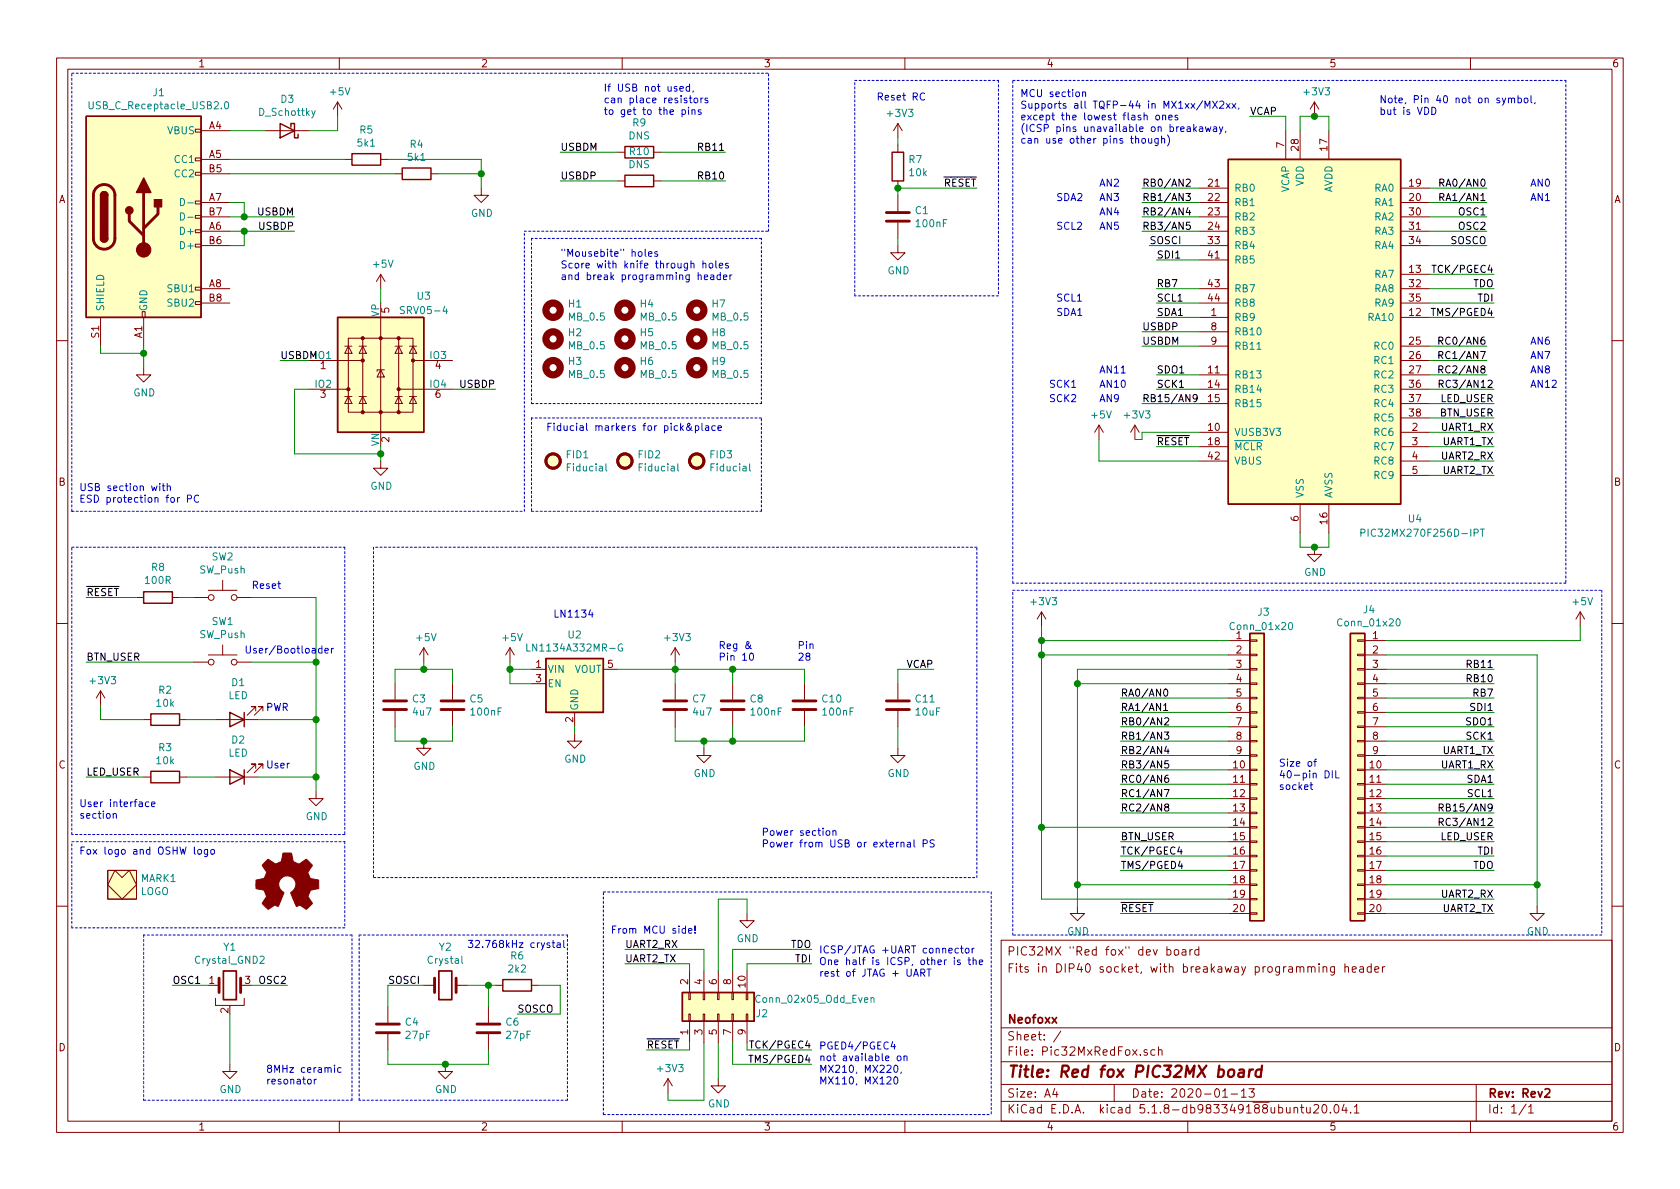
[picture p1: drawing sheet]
EESchema Schematic File Version 4
EELAYER 30 0
EELAYER END
$Descr A4 11693 8268
encoding utf-8
Sheet 1 1
Title "Red fox PIC32MX board"
Date "2020-01-13"
Rev "Rev2"
Comp "Neofoxx"
Comment1 ""
Comment2 ""
Comment3 "Fits in DIP40 socket, with breakaway programming header"
Comment4 "PIC32MX \"Red fox\" dev board"
$EndDescr
$Comp
L Connector:USB_C_Receptacle_USB2.0 J1
U 1 1
P 1000 1500
F 0 "J1" H 1105 2367 50  0000 C CNN
F 1 "USB_C_Receptacle_USB2.0" H 1105 2276 50  0000 C CNN
F 2 "KiCAD library:Jing USB C 2.0 16pin receptable" H 1150 1500 50  0001 C CNN
F 3 "https://www.usb.org/sites/default/files/documents/usb_type-c.zip" H 1150 1500 50  0001 C CNN
	1    1000 1500
	1    0    0    -1  
$EndComp
$Comp
L MCU_Microchip_PIC32:PIC32MX270F256D-IPT U4
U 1 1
P 9150 2300
F 0 "U4" H 9850 1000 50  0000 C CNN
F 1 "PIC32MX270F256D-IPT" H 9900 900 50  0000 C CNN
F 2 "Package_QFP:TQFP-44_10x10mm_P0.8mm" H 9300 3750 50  0001 L CNN
F 3 "http://ww1.microchip.com/downloads/en/DeviceDoc/60001168F.pdf" H 9150 2100 50  0001 C CNN
	1    9150 2300
	1    0    0    -1  
$EndComp
$Comp
L Switch:SW_Push SW1
U 1 1
P 1550 4600
F 0 "SW1" H 1550 4885 50  0000 C CNN
F 1 "SW_Push" H 1550 4794 50  0000 C CNN
F 2 "Button_Switch_SMD:SW_SPST_B3S-1000" H 1550 4800 50  0001 C CNN
F 3 "" H 1550 4800 50  0001 C CNN
	1    1550 4600
	1    0    0    -1  
$EndComp
$Comp
L Switch:SW_Push SW2
U 1 1
P 1550 4150
F 0 "SW2" H 1550 4435 50  0000 C CNN
F 1 "SW_Push" H 1550 4344 50  0000 C CNN
F 2 "Button_Switch_SMD:SW_SPST_B3S-1000" H 1550 4350 50  0001 C CNN
F 3 "" H 1550 4350 50  0001 C CNN
	1    1550 4150
	1    0    0    -1  
$EndComp
$Comp
L Device:LED D1
U 1 1
P 1650 5000
F 0 "D1" H 1642 4745 50  0000 C CNN
F 1 "LED" H 1642 4836 50  0000 C CNN
F 2 "LED_SMD:LED_0603_1608Metric_Pad1.05x0.95mm_HandSolder" H 1650 5000 50  0001 C CNN
F 3 "~" H 1650 5000 50  0001 C CNN
	1    1650 5000
	-1   0    0    1   
$EndComp
$Comp
L Device:LED D2
U 1 1
P 1650 5400
F 0 "D2" H 1642 5145 50  0000 C CNN
F 1 "LED" H 1642 5236 50  0000 C CNN
F 2 "LED_SMD:LED_0603_1608Metric_Pad1.05x0.95mm_HandSolder" H 1650 5400 50  0001 C CNN
F 3 "~" H 1650 5400 50  0001 C CNN
	1    1650 5400
	-1   0    0    1   
$EndComp
Text Notes 1750 4100 0    50   ~ 0
Reset
Text Notes 1700 4550 0    50   ~ 0
User/Bootloader
Text Notes 1850 4950 0    50   ~ 0
PWR
Text Notes 1850 5350 0    50   ~ 0
User
Wire Wire Line
	9950 2000 10400 2000
Text Label 10400 2000 2    50   ~ 0
TDO
Wire Wire Line
	9950 2100 10400 2100
Text Label 10400 2100 2    50   ~ 0
TDI
Wire Wire Line
	9950 2200 10400 2200
Text Label 10400 2200 2    50   ~ 0
TMS/PGED4
Wire Wire Line
	9950 1900 10400 1900
Text Label 10400 1900 2    50   ~ 0
TCK/PGEC4
Wire Wire Line
	8350 3100 8050 3100
Text Label 8050 3100 0    50   ~ 0
~RESET~
$Comp
L power:GND #PWR0101
U 1 1
P 9150 3800
F 0 "#PWR0101" H 9150 3550 50  0001 C CNN
F 1 "GND" H 9155 3627 50  0000 C CNN
F 2 "" H 9150 3800 50  0001 C CNN
F 3 "" H 9150 3800 50  0001 C CNN
	1    9150 3800
	1    0    0    -1  
$EndComp
Wire Wire Line
	9050 3700 9050 3800
Wire Wire Line
	9050 3800 9150 3800
Wire Wire Line
	9250 3700 9250 3800
Wire Wire Line
	9150 3800 9250 3800
Connection ~ 9150 3800
Wire Wire Line
	8350 1700 8000 1700
Wire Wire Line
	9950 1700 10350 1700
Text Label 8000 1700 0    50   ~ 0
SOSCI
Text Label 10350 1700 2    50   ~ 0
SOSCO
Wire Wire Line
	9950 1500 10350 1500
Wire Wire Line
	9950 1600 10350 1600
Text Label 10350 1500 2    50   ~ 0
OSC1
Text Label 10350 1600 2    50   ~ 0
OSC2
Wire Wire Line
	1450 6850 1200 6850
Wire Wire Line
	1750 6850 2000 6850
Wire Wire Line
	1600 7050 1600 7400
$Comp
L power:GND #PWR0102
U 1 1
P 1600 7400
F 0 "#PWR0102" H 1600 7150 50  0001 C CNN
F 1 "GND" H 1605 7227 50  0000 C CNN
F 2 "" H 1600 7400 50  0001 C CNN
F 3 "" H 1600 7400 50  0001 C CNN
	1    1600 7400
	1    0    0    -1  
$EndComp
Text Label 1200 6850 0    50   ~ 0
OSC1
Text Label 2000 6850 2    50   ~ 0
OSC2
$Comp
L Device:C C4
U 1 1
P 2700 7150
F 0 "C4" H 2815 7196 50  0000 L CNN
F 1 "27pF" H 2815 7105 50  0000 L CNN
F 2 "Capacitor_SMD:C_0603_1608Metric_Pad1.05x0.95mm_HandSolder" H 2738 7000 50  0001 C CNN
F 3 "~" H 2700 7150 50  0001 C CNN
	1    2700 7150
	1    0    0    -1  
$EndComp
$Comp
L Device:C C6
U 1 1
P 3400 7150
F 0 "C6" H 3515 7196 50  0000 L CNN
F 1 "27pF" H 3515 7105 50  0000 L CNN
F 2 "Capacitor_SMD:C_0603_1608Metric_Pad1.05x0.95mm_HandSolder" H 3438 7000 50  0001 C CNN
F 3 "~" H 3400 7150 50  0001 C CNN
	1    3400 7150
	1    0    0    -1  
$EndComp
Wire Wire Line
	2950 6850 2700 6850
Wire Wire Line
	2700 6850 2700 7000
Wire Wire Line
	3250 6850 3400 6850
Wire Wire Line
	3400 6850 3400 7000
Wire Wire Line
	2700 7300 2700 7400
Wire Wire Line
	2700 7400 3100 7400
Wire Wire Line
	3400 7400 3400 7300
Connection ~ 3100 7400
Wire Wire Line
	3100 7400 3400 7400
$Comp
L power:GND #PWR0103
U 1 1
P 3100 7400
F 0 "#PWR0103" H 3100 7150 50  0001 C CNN
F 1 "GND" H 3105 7227 50  0000 C CNN
F 2 "" H 3100 7400 50  0001 C CNN
F 3 "" H 3100 7400 50  0001 C CNN
	1    3100 7400
	1    0    0    -1  
$EndComp
Text Label 2700 6850 0    50   ~ 0
SOSCI
Text Label 3600 7050 0    50   ~ 0
SOSCO
$Comp
L power:+3V3 #PWR0104
U 1 1
P 9150 800
F 0 "#PWR0104" H 9150 650 50  0001 C CNN
F 1 "+3V3" H 9165 973 50  0000 C CNN
F 2 "" H 9150 800 50  0001 C CNN
F 3 "" H 9150 800 50  0001 C CNN
	1    9150 800 
	1    0    0    -1  
$EndComp
Wire Wire Line
	9050 900  9050 800 
Wire Wire Line
	9050 800  9150 800 
Wire Wire Line
	9150 800  9250 800 
Wire Wire Line
	9250 800  9250 900 
Connection ~ 9150 800 
Wire Wire Line
	8950 900  8950 800 
Wire Wire Line
	8950 800  8700 800 
Text Label 8700 800  0    50   ~ 0
VCAP
$Comp
L power:+3V3 #PWR0105
U 1 1
P 7900 3050
F 0 "#PWR0105" H 7900 2900 50  0001 C CNN
F 1 "+3V3" H 7915 3223 50  0000 C CNN
F 2 "" H 7900 3050 50  0001 C CNN
F 3 "" H 7900 3050 50  0001 C CNN
	1    7900 3050
	1    0    0    -1  
$EndComp
Wire Wire Line
	8350 3000 7950 3000
$Comp
L power:+5V #PWR0106
U 1 1
P 7650 3050
F 0 "#PWR0106" H 7650 2900 50  0001 C CNN
F 1 "+5V" H 7665 3223 50  0000 C CNN
F 2 "" H 7650 3050 50  0001 C CNN
F 3 "" H 7650 3050 50  0001 C CNN
	1    7650 3050
	1    0    0    -1  
$EndComp
Wire Wire Line
	8350 3200 7650 3200
Wire Wire Line
	7650 3200 7650 3050
Text Notes 8900 5500 0    50   ~ 0
Size of\n40-pin DIL\nsocket
Wire Wire Line
	8350 2300 7950 2300
Wire Wire Line
	8350 2400 7950 2400
Text Label 7950 2300 0    50   ~ 0
USBDP
Text Label 7950 2400 0    50   ~ 0
USBDM
$Comp
L Connector_Generic:Conn_02x05_Odd_Even J2
U 1 1
P 5000 7050
F 0 "J2" V 5000 6700 50  0000 L CNN
F 1 "Conn_02x05_Odd_Even" V 5100 5950 50  0000 L CNN
F 2 "Connector_IDC:IDC-Header_2x05_P2.54mm_Vertical" H 5000 7050 50  0001 C CNN
F 3 "~" H 5000 7050 50  0001 C CNN
	1    5000 7050
	0    -1   -1   0   
$EndComp
Text Notes 5700 6800 0    50   ~ 0
ICSP/JTAG +UART connector\nOne half is ICSP, other is the\nrest of JTAG + UART
Wire Wire Line
	4800 7250 4800 7300
Wire Wire Line
	4800 7300 4500 7300
Text Label 4500 7300 0    50   ~ 0
~RESET~
$Comp
L power:+3V3 #PWR0107
U 1 1
P 4650 7600
F 0 "#PWR0107" H 4650 7450 50  0001 C CNN
F 1 "+3V3" H 4665 7773 50  0000 C CNN
F 2 "" H 4650 7600 50  0001 C CNN
F 3 "" H 4650 7600 50  0001 C CNN
	1    4650 7600
	1    0    0    -1  
$EndComp
$Comp
L power:GND #PWR0108
U 1 1
P 5000 7500
F 0 "#PWR0108" H 5000 7250 50  0001 C CNN
F 1 "GND" H 5005 7327 50  0000 C CNN
F 2 "" H 5000 7500 50  0001 C CNN
F 3 "" H 5000 7500 50  0001 C CNN
	1    5000 7500
	1    0    0    -1  
$EndComp
Wire Wire Line
	5100 7250 5100 7400
Wire Wire Line
	5100 7400 5650 7400
Wire Wire Line
	5200 7250 5200 7300
Wire Wire Line
	5200 7300 5650 7300
Text Label 5650 7400 2    50   ~ 0
TMS/PGED4
Text Label 5650 7300 2    50   ~ 0
TCK/PGEC4
Wire Wire Line
	5200 6750 5200 6700
Wire Wire Line
	5200 6700 5650 6700
Wire Wire Line
	5100 6750 5100 6600
Wire Wire Line
	5100 6600 5650 6600
Text Label 5650 6700 2    50   ~ 0
TDI
Text Label 5650 6600 2    50   ~ 0
TDO
$Comp
L power:GND #PWR0109
U 1 1
P 5200 6350
F 0 "#PWR0109" H 5200 6100 50  0001 C CNN
F 1 "GND" H 5205 6177 50  0000 C CNN
F 2 "" H 5200 6350 50  0001 C CNN
F 3 "" H 5200 6350 50  0001 C CNN
	1    5200 6350
	1    0    0    -1  
$EndComp
Wire Wire Line
	4800 6750 4800 6700
Wire Wire Line
	4800 6700 4350 6700
Wire Wire Line
	4900 6750 4900 6600
Wire Wire Line
	4900 6600 4350 6600
Text Label 4350 6600 0    50   ~ 0
UART2_RX
Text Label 4350 6700 0    50   ~ 0
UART2_TX
Text Notes 4250 6500 0    50   ~ 0
From MCU side!
Wire Notes Line
	4200 7750 4200 6200
Wire Notes Line
	4200 6200 6900 6200
Wire Notes Line
	6900 6200 6900 7750
Wire Notes Line
	4200 7750 6900 7750
Wire Notes Line
	2500 7650 2500 6500
Wire Notes Line
	2500 6500 3950 6500
Wire Notes Line
	3950 6500 3950 7650
Wire Notes Line
	3950 7650 2500 7650
Wire Notes Line
	2450 7650 2450 6500
Wire Notes Line
	2450 6500 1000 6500
Wire Notes Line
	1000 6500 1000 7650
Wire Notes Line
	1000 7650 2450 7650
Text Notes 3250 6600 0    50   ~ 0
32.768kHz crystal
Text Notes 1850 7550 0    50   ~ 0
8MHz ceramic\nresonator
$Comp
L Device:D_Schottky D3
U 1 1
P 2000 900
F 0 "D3" H 2000 684 50  0000 C CNN
F 1 "D_Schottky" H 2000 775 50  0000 C CNN
F 2 "Diode_SMD:D_SOD-323_HandSoldering" H 2000 900 50  0001 C CNN
F 3 "~" H 2000 900 50  0001 C CNN
	1    2000 900 
	-1   0    0    1   
$EndComp
Wire Wire Line
	1600 900  1850 900 
$Comp
L power:+5V #PWR0110
U 1 1
P 2350 800
F 0 "#PWR0110" H 2350 650 50  0001 C CNN
F 1 "+5V" H 2365 973 50  0000 C CNN
F 2 "" H 2350 800 50  0001 C CNN
F 3 "" H 2350 800 50  0001 C CNN
	1    2350 800 
	1    0    0    -1  
$EndComp
Wire Wire Line
	2150 900  2350 900 
Wire Wire Line
	2350 900  2350 800 
$Comp
L power:+5V #PWR0111
U 1 1
P 2950 4600
F 0 "#PWR0111" H 2950 4450 50  0001 C CNN
F 1 "+5V" H 2965 4773 50  0000 C CNN
F 2 "" H 2950 4600 50  0001 C CNN
F 3 "" H 2950 4600 50  0001 C CNN
	1    2950 4600
	1    0    0    -1  
$EndComp
$Comp
L Device:C C3
U 1 1
P 2750 4900
F 0 "C3" H 2865 4946 50  0000 L CNN
F 1 "4u7" H 2865 4855 50  0000 L CNN
F 2 "Capacitor_SMD:C_0805_2012Metric_Pad1.15x1.40mm_HandSolder" H 2788 4750 50  0001 C CNN
F 3 "~" H 2750 4900 50  0001 C CNN
	1    2750 4900
	1    0    0    -1  
$EndComp
$Comp
L Device:C C5
U 1 1
P 3150 4900
F 0 "C5" H 3265 4946 50  0000 L CNN
F 1 "100nF" H 3265 4855 50  0000 L CNN
F 2 "Capacitor_SMD:C_0603_1608Metric_Pad1.05x0.95mm_HandSolder" H 3188 4750 50  0001 C CNN
F 3 "~" H 3150 4900 50  0001 C CNN
	1    3150 4900
	1    0    0    -1  
$EndComp
Wire Wire Line
	2750 4750 2750 4650
Wire Wire Line
	2750 4650 2950 4650
Wire Wire Line
	2950 4650 3150 4650
Wire Wire Line
	3150 4650 3150 4750
Connection ~ 2950 4650
Wire Wire Line
	2750 5050 2750 5150
Wire Wire Line
	2750 5150 2950 5150
Wire Wire Line
	3150 5150 3150 5050
$Comp
L power:GND #PWR0112
U 1 1
P 2950 5150
F 0 "#PWR0112" H 2950 4900 50  0001 C CNN
F 1 "GND" H 2955 4977 50  0000 C CNN
F 2 "" H 2950 5150 50  0001 C CNN
F 3 "" H 2950 5150 50  0001 C CNN
	1    2950 5150
	1    0    0    -1  
$EndComp
Connection ~ 2950 5150
Wire Wire Line
	2950 5150 3150 5150
$Comp
L Regulator_Linear:AP2204K-3.3 U2
U 1 1
P 4000 4750
F 0 "U2" H 4000 5092 50  0000 C CNN
F 1 "LN1134A332MR-G" H 4000 5001 50  0000 C CNN
F 2 "Package_TO_SOT_SMD:SOT-23-5" H 4000 5075 50  0001 C CNN
F 3 "https://www.diodes.com/assets/Datasheets/AP2204.pdf" H 4000 4850 50  0001 C CNN
	1    4000 4750
	1    0    0    -1  
$EndComp
$Comp
L power:GND #PWR0113
U 1 1
P 4000 5100
F 0 "#PWR0113" H 4000 4850 50  0001 C CNN
F 1 "GND" H 4005 4927 50  0000 C CNN
F 2 "" H 4000 5100 50  0001 C CNN
F 3 "" H 4000 5100 50  0001 C CNN
	1    4000 5100
	1    0    0    -1  
$EndComp
Wire Wire Line
	4000 5100 4000 5050
Wire Wire Line
	3550 4750 3700 4750
Wire Wire Line
	3550 4750 3550 4650
$Comp
L power:+5V #PWR0115
U 1 1
P 3550 4600
F 0 "#PWR0115" H 3550 4450 50  0001 C CNN
F 1 "+5V" H 3565 4773 50  0000 C CNN
F 2 "" H 3550 4600 50  0001 C CNN
F 3 "" H 3550 4600 50  0001 C CNN
	1    3550 4600
	1    0    0    -1  
$EndComp
Wire Wire Line
	3550 4650 3550 4600
Connection ~ 3550 4650
$Comp
L power:+3V3 #PWR0116
U 1 1
P 4700 4600
F 0 "#PWR0116" H 4700 4450 50  0001 C CNN
F 1 "+3V3" H 4715 4773 50  0000 C CNN
F 2 "" H 4700 4600 50  0001 C CNN
F 3 "" H 4700 4600 50  0001 C CNN
	1    4700 4600
	1    0    0    -1  
$EndComp
$Comp
L Device:C C7
U 1 1
P 4700 4900
F 0 "C7" H 4815 4946 50  0000 L CNN
F 1 "4u7" H 4815 4855 50  0000 L CNN
F 2 "Capacitor_SMD:C_0805_2012Metric_Pad1.15x1.40mm_HandSolder" H 4738 4750 50  0001 C CNN
F 3 "~" H 4700 4900 50  0001 C CNN
	1    4700 4900
	1    0    0    -1  
$EndComp
$Comp
L Device:C C8
U 1 1
P 5100 4900
F 0 "C8" H 5215 4946 50  0000 L CNN
F 1 "100nF" H 5215 4855 50  0000 L CNN
F 2 "Capacitor_SMD:C_0603_1608Metric_Pad1.05x0.95mm_HandSolder" H 5138 4750 50  0001 C CNN
F 3 "~" H 5100 4900 50  0001 C CNN
	1    5100 4900
	1    0    0    -1  
$EndComp
Wire Wire Line
	5100 4650 5100 4750
Wire Wire Line
	4700 4750 4700 4650
Connection ~ 4700 4650
Wire Wire Line
	4700 4650 5100 4650
Wire Wire Line
	4700 5050 4700 5150
Wire Wire Line
	4700 5150 4900 5150
Wire Wire Line
	5100 5150 5100 5050
$Comp
L power:GND #PWR0117
U 1 1
P 4900 5200
F 0 "#PWR0117" H 4900 4950 50  0001 C CNN
F 1 "GND" H 4905 5027 50  0000 C CNN
F 2 "" H 4900 5200 50  0001 C CNN
F 3 "" H 4900 5200 50  0001 C CNN
	1    4900 5200
	1    0    0    -1  
$EndComp
Wire Wire Line
	4900 5200 4900 5150
Connection ~ 4900 5150
Wire Wire Line
	4900 5150 5100 5150
Connection ~ 5100 4650
$Comp
L Device:C C11
U 1 1
P 6250 4900
F 0 "C11" H 6365 4946 50  0000 L CNN
F 1 "10uF" H 6365 4855 50  0000 L CNN
F 2 "Capacitor_SMD:C_0805_2012Metric_Pad1.15x1.40mm_HandSolder" H 6288 4750 50  0001 C CNN
F 3 "~" H 6250 4900 50  0001 C CNN
	1    6250 4900
	1    0    0    -1  
$EndComp
Wire Wire Line
	6250 4750 6250 4650
Wire Wire Line
	6250 4650 6500 4650
$Comp
L power:GND #PWR0118
U 1 1
P 6250 5200
F 0 "#PWR0118" H 6250 4950 50  0001 C CNN
F 1 "GND" H 6255 5027 50  0000 C CNN
F 2 "" H 6250 5200 50  0001 C CNN
F 3 "" H 6250 5200 50  0001 C CNN
	1    6250 5200
	1    0    0    -1  
$EndComp
Wire Wire Line
	6250 5200 6250 5050
Text Label 6500 4650 2    50   ~ 0
VCAP
$Comp
L Device:C C10
U 1 1
P 5600 4900
F 0 "C10" H 5715 4946 50  0000 L CNN
F 1 "100nF" H 5715 4855 50  0000 L CNN
F 2 "Capacitor_SMD:C_0603_1608Metric_Pad1.05x0.95mm_HandSolder" H 5638 4750 50  0001 C CNN
F 3 "~" H 5600 4900 50  0001 C CNN
	1    5600 4900
	1    0    0    -1  
$EndComp
Wire Wire Line
	5600 4650 5600 4750
Wire Wire Line
	5600 5150 5600 5050
Connection ~ 5100 5150
Text Notes 5000 4600 0    50   ~ 0
Reg &\nPin 10
Text Notes 5550 4600 0    50   ~ 0
Pin\n28
Wire Wire Line
	4700 4650 4700 4600
Wire Wire Line
	2950 4600 2950 4650
Wire Wire Line
	1600 1400 1700 1400
Wire Wire Line
	1700 1400 1700 1500
Wire Wire Line
	1600 1500 1700 1500
Wire Wire Line
	1700 1500 2050 1500
Connection ~ 1700 1500
Wire Wire Line
	1600 1600 1700 1600
Wire Wire Line
	1600 1700 1700 1700
Wire Wire Line
	1700 1700 1700 1600
Connection ~ 1700 1600
Wire Wire Line
	1700 1600 2050 1600
Text Label 2050 1600 2    50   ~ 0
USBDP
Text Label 2050 1500 2    50   ~ 0
USBDM
Text Notes 5700 7550 0    50   ~ 0
PGED4/PGEC4\nnot available on\nMX210, MX220,\nMX110, MX120
Wire Wire Line
	8350 2800 7950 2800
Wire Wire Line
	8350 2700 8050 2700
Wire Wire Line
	8350 2600 8050 2600
Wire Wire Line
	8350 2200 8050 2200
Wire Wire Line
	8350 2100 8050 2100
Wire Wire Line
	8350 2000 8050 2000
Wire Wire Line
	8350 1800 8050 1800
Wire Wire Line
	8350 1600 7950 1600
Wire Wire Line
	8350 1500 7950 1500
Wire Wire Line
	8350 1400 7950 1400
Wire Wire Line
	8350 1300 7950 1300
Text Notes 10650 1300 0    50   ~ 0
AN0
Text Notes 10650 1400 0    50   ~ 0
AN1
Text Notes 7650 1300 0    50   ~ 0
AN2
Text Notes 7650 1400 0    50   ~ 0
AN3
Text Notes 7650 1500 0    50   ~ 0
AN4
Text Notes 7650 1600 0    50   ~ 0
AN5
Text Notes 10650 2400 0    50   ~ 0
AN6
Text Notes 10650 2500 0    50   ~ 0
AN7
Text Notes 10650 2600 0    50   ~ 0
AN8
Text Notes 7650 2800 0    50   ~ 0
AN9
Text Notes 7650 2700 0    50   ~ 0
AN10
Text Notes 7650 2600 0    50   ~ 0
AN11
Text Notes 10650 2700 0    50   ~ 0
AN12
Text Notes 7350 2200 0    50   ~ 0
SDA1
Text Notes 7350 1400 0    50   ~ 0
SDA2
Text Notes 7300 2700 0    50   ~ 0
SCK1
Text Notes 7300 2800 0    50   ~ 0
SCK2
Text Notes 7350 2100 0    50   ~ 0
SCL1
Text Notes 7350 1600 0    50   ~ 0
SCL2
Wire Wire Line
	7950 3000 7950 3050
Wire Wire Line
	7950 3050 7900 3050
Wire Wire Line
	9950 3300 10400 3300
Wire Wire Line
	9950 3200 10400 3200
Text Label 10400 3200 2    50   ~ 0
UART2_RX
Text Label 10400 3300 2    50   ~ 0
UART2_TX
Text Label 8050 2100 0    50   ~ 0
SCL1
Text Label 8050 2200 0    50   ~ 0
SDA1
Wire Wire Line
	9950 3100 10400 3100
Wire Wire Line
	9950 3000 10400 3000
Text Label 10400 3100 2    50   ~ 0
UART1_TX
Text Label 10400 3000 2    50   ~ 0
UART1_RX
Text Label 8050 1800 0    50   ~ 0
SDI1
Text Label 8050 2700 0    50   ~ 0
SCK1
Text Label 8050 2600 0    50   ~ 0
SDO1
Wire Wire Line
	9950 2800 10400 2800
Wire Wire Line
	9950 2900 10400 2900
Text Label 10400 2800 2    50   ~ 0
LED_USER
Text Label 10400 2900 2    50   ~ 0
BTN_USER
Wire Wire Line
	9950 1300 10350 1300
Wire Wire Line
	9950 1400 10350 1400
Text Label 10350 1300 2    50   ~ 0
RA0/AN0
Text Label 10350 1400 2    50   ~ 0
RA1/AN1
Wire Wire Line
	9950 2400 10350 2400
Wire Wire Line
	9950 2500 10350 2500
Wire Wire Line
	9950 2600 10350 2600
Wire Wire Line
	9950 2700 10400 2700
Text Label 10350 2400 2    50   ~ 0
RC0/AN6
Text Label 10350 2500 2    50   ~ 0
RC1/AN7
Text Label 10350 2600 2    50   ~ 0
RC2/AN8
Text Label 10400 2700 2    50   ~ 0
RC3/AN12
Text Label 7950 2800 0    50   ~ 0
RB15/AN9
Text Label 8050 2000 0    50   ~ 0
RB7
Text Label 7950 1600 0    50   ~ 0
RB3/AN5
Text Label 7950 1500 0    50   ~ 0
RB2/AN4
Text Label 7950 1400 0    50   ~ 0
RB1/AN3
Text Label 7950 1300 0    50   ~ 0
RB0/AN2
$Comp
L Device:R R2
U 1 1
P 1150 5000
F 0 "R2" V 943 5000 50  0000 C CNN
F 1 "10k" V 1034 5000 50  0000 C CNN
F 2 "Resistor_SMD:R_0603_1608Metric_Pad1.05x0.95mm_HandSolder" V 1080 5000 50  0001 C CNN
F 3 "~" H 1150 5000 50  0001 C CNN
	1    1150 5000
	0    1    1    0   
$EndComp
$Comp
L Device:R R3
U 1 1
P 1150 5400
F 0 "R3" V 943 5400 50  0000 C CNN
F 1 "10k" V 1034 5400 50  0000 C CNN
F 2 "Resistor_SMD:R_0603_1608Metric_Pad1.05x0.95mm_HandSolder" V 1080 5400 50  0001 C CNN
F 3 "~" H 1150 5400 50  0001 C CNN
	1    1150 5400
	0    1    1    0   
$EndComp
$Comp
L power:GND #PWR0119
U 1 1
P 2200 5500
F 0 "#PWR0119" H 2200 5250 50  0001 C CNN
F 1 "GND" H 2205 5327 50  0000 C CNN
F 2 "" H 2200 5500 50  0001 C CNN
F 3 "" H 2200 5500 50  0001 C CNN
	1    2200 5500
	1    0    0    -1  
$EndComp
Wire Wire Line
	1800 5400 2200 5400
Wire Wire Line
	2200 5400 2200 5500
Wire Wire Line
	1800 5000 2200 5000
Wire Wire Line
	2200 5000 2200 5400
Connection ~ 2200 5400
Wire Wire Line
	1750 4600 2200 4600
Wire Wire Line
	2200 4600 2200 5000
Connection ~ 2200 5000
Wire Wire Line
	1750 4150 2200 4150
Wire Wire Line
	2200 4150 2200 4600
Connection ~ 2200 4600
Wire Wire Line
	1300 5000 1500 5000
Wire Wire Line
	1300 5400 1500 5400
$Comp
L power:+3V3 #PWR0120
U 1 1
P 700 4900
F 0 "#PWR0120" H 700 4750 50  0001 C CNN
F 1 "+3V3" H 715 5073 50  0000 C CNN
F 2 "" H 700 4900 50  0001 C CNN
F 3 "" H 700 4900 50  0001 C CNN
	1    700  4900
	1    0    0    -1  
$EndComp
Wire Wire Line
	1000 5000 700  5000
Wire Wire Line
	700  5000 700  4900
Wire Wire Line
	1000 5400 600  5400
Text Label 600  5400 0    50   ~ 0
LED_USER
Wire Wire Line
	1350 4600 600  4600
Text Label 600  4600 0    50   ~ 0
BTN_USER
Text Label 600  4150 0    50   ~ 0
~RESET~
$Comp
L power:GND #PWR0121
U 1 1
P 1000 2550
F 0 "#PWR0121" H 1000 2300 50  0001 C CNN
F 1 "GND" H 1005 2377 50  0000 C CNN
F 2 "" H 1000 2550 50  0001 C CNN
F 3 "" H 1000 2550 50  0001 C CNN
	1    1000 2550
	1    0    0    -1  
$EndComp
Wire Wire Line
	1000 2550 1000 2450
Wire Wire Line
	700  2400 700  2450
Wire Wire Line
	700  2450 1000 2450
Connection ~ 1000 2450
Wire Wire Line
	1000 2450 1000 2400
$Comp
L Device:R R4
U 1 1
P 2900 1200
F 0 "R4" V 2693 1200 50  0000 C CNN
F 1 "5k1" V 2784 1200 50  0000 C CNN
F 2 "Resistor_SMD:R_0603_1608Metric_Pad1.05x0.95mm_HandSolder" V 2830 1200 50  0001 C CNN
F 3 "~" H 2900 1200 50  0001 C CNN
	1    2900 1200
	0    1    1    0   
$EndComp
$Comp
L Device:R R5
U 1 1
P 2550 1100
F 0 "R5" V 2343 1100 50  0000 C CNN
F 1 "5k1" V 2434 1100 50  0000 C CNN
F 2 "Resistor_SMD:R_0603_1608Metric_Pad1.05x0.95mm_HandSolder" V 2480 1100 50  0001 C CNN
F 3 "~" H 2550 1100 50  0001 C CNN
	1    2550 1100
	0    1    1    0   
$EndComp
Wire Wire Line
	1600 1100 2400 1100
Wire Wire Line
	1600 1200 2750 1200
Wire Wire Line
	2700 1100 3350 1100
Wire Wire Line
	3350 1100 3350 1200
Wire Wire Line
	3350 1200 3050 1200
$Comp
L power:GND #PWR0122
U 1 1
P 3350 1300
F 0 "#PWR0122" H 3350 1050 50  0001 C CNN
F 1 "GND" H 3355 1127 50  0000 C CNN
F 2 "" H 3350 1300 50  0001 C CNN
F 3 "" H 3350 1300 50  0001 C CNN
	1    3350 1300
	1    0    0    -1  
$EndComp
Wire Wire Line
	3350 1200 3350 1300
Connection ~ 3350 1200
Wire Wire Line
	3550 4650 3700 4650
Text Notes 3850 4300 0    50   ~ 0
LN1134
Wire Wire Line
	600  4150 950  4150
$Comp
L Connector_Generic:Conn_01x20 J3
U 1 1
P 8750 5350
F 0 "J3" H 8750 6450 50  0000 L CNN
F 1 "Conn_01x20" H 8550 6350 50  0000 L CNN
F 2 "Connector_PinHeader_2.54mm:PinHeader_1x20_P2.54mm_Vertical" H 8750 5350 50  0001 C CNN
F 3 "~" H 8750 5350 50  0001 C CNN
	1    8750 5350
	1    0    0    -1  
$EndComp
$Comp
L Connector_Generic:Conn_01x20 J4
U 1 1
P 9450 5350
F 0 "J4" H 9370 6467 50  0000 C CNN
F 1 "Conn_01x20" H 9370 6376 50  0000 C CNN
F 2 "Connector_PinHeader_2.54mm:PinHeader_1x20_P2.54mm_Vertical" H 9450 5350 50  0001 C CNN
F 3 "~" H 9450 5350 50  0001 C CNN
	1    9450 5350
	-1   0    0    -1  
$EndComp
$Comp
L Device:Crystal_GND2 Y1
U 1 1
P 1600 6850
F 0 "Y1" H 1600 7118 50  0000 C CNN
F 1 "Crystal_GND2" H 1600 7027 50  0000 C CNN
F 2 "Crystal:Resonator_SMD_muRata_CSTxExxV-3Pin_3.0x1.1mm" H 1600 6850 50  0001 C CNN
F 3 "~" H 1600 6850 50  0001 C CNN
	1    1600 6850
	1    0    0    -1  
$EndComp
$Comp
L Device:Crystal Y2
U 1 1
P 3100 6850
F 0 "Y2" H 3100 7118 50  0000 C CNN
F 1 "Crystal" H 3100 7027 50  0000 C CNN
F 2 "Crystal:Crystal_SMD_3215-2Pin_3.2x1.5mm" H 3100 6850 50  0001 C CNN
F 3 "~" H 3100 6850 50  0001 C CNN
	1    3100 6850
	1    0    0    -1  
$EndComp
$Comp
L Device:R R6
U 1 1
P 3600 6850
F 0 "R6" V 3393 6850 50  0000 C CNN
F 1 "2k2" V 3484 6850 50  0000 C CNN
F 2 "Resistor_SMD:R_0603_1608Metric_Pad1.05x0.95mm_HandSolder" V 3530 6850 50  0001 C CNN
F 3 "~" H 3600 6850 50  0001 C CNN
	1    3600 6850
	0    1    1    0   
$EndComp
Wire Wire Line
	3400 6850 3450 6850
Connection ~ 3400 6850
Wire Wire Line
	3750 6850 3900 6850
Wire Wire Line
	3900 6850 3900 7050
Wire Wire Line
	3900 7050 3600 7050
$Comp
L Power_Protection:SRV05-4 U3
U 1 1
P 2650 2600
F 0 "U3" H 2950 3150 50  0000 C CNN
F 1 "SRV05-4" H 2950 3050 50  0000 C CNN
F 2 "Package_TO_SOT_SMD:SOT-23-6" H 3350 2150 50  0001 C CNN
F 3 "http://www.onsemi.com/pub/Collateral/SRV05-4-D.PDF" H 2650 2600 50  0001 C CNN
	1    2650 2600
	1    0    0    -1  
$EndComp
$Comp
L power:+5V #PWR0123
U 1 1
P 2650 2000
F 0 "#PWR0123" H 2650 1850 50  0001 C CNN
F 1 "+5V" H 2665 2173 50  0000 C CNN
F 2 "" H 2650 2000 50  0001 C CNN
F 3 "" H 2650 2000 50  0001 C CNN
	1    2650 2000
	1    0    0    -1  
$EndComp
Wire Wire Line
	2650 2100 2650 2000
$Comp
L power:GND #PWR0124
U 1 1
P 2650 3200
F 0 "#PWR0124" H 2650 2950 50  0001 C CNN
F 1 "GND" H 2655 3027 50  0000 C CNN
F 2 "" H 2650 3200 50  0001 C CNN
F 3 "" H 2650 3200 50  0001 C CNN
	1    2650 3200
	1    0    0    -1  
$EndComp
Wire Wire Line
	2650 3200 2650 3150
Wire Wire Line
	2150 2500 1950 2500
Wire Wire Line
	3150 2700 3450 2700
Text Label 1950 2500 0    50   ~ 0
USBDM
Text Label 3450 2700 2    50   ~ 0
USBDP
$Comp
L Device:R R7
U 1 1
P 6250 1150
F 0 "R7" H 6180 1104 50  0000 R CNN
F 1 "10k" H 6180 1195 50  0000 R CNN
F 2 "Resistor_SMD:R_0603_1608Metric_Pad1.05x0.95mm_HandSolder" V 6180 1150 50  0001 C CNN
F 3 "~" H 6250 1150 50  0001 C CNN
	1    6250 1150
	-1   0    0    1   
$EndComp
$Comp
L power:+3V3 #PWR0125
U 1 1
P 6250 950
F 0 "#PWR0125" H 6250 800 50  0001 C CNN
F 1 "+3V3" H 6265 1123 50  0000 C CNN
F 2 "" H 6250 950 50  0001 C CNN
F 3 "" H 6250 950 50  0001 C CNN
	1    6250 950 
	1    0    0    -1  
$EndComp
$Comp
L Device:C C1
U 1 1
P 6250 1500
F 0 "C1" H 6365 1546 50  0000 L CNN
F 1 "100nF" H 6365 1455 50  0000 L CNN
F 2 "Capacitor_SMD:C_0603_1608Metric_Pad1.05x0.95mm_HandSolder" H 6288 1350 50  0001 C CNN
F 3 "~" H 6250 1500 50  0001 C CNN
	1    6250 1500
	1    0    0    -1  
$EndComp
$Comp
L power:GND #PWR0126
U 1 1
P 6250 1700
F 0 "#PWR0126" H 6250 1450 50  0001 C CNN
F 1 "GND" H 6255 1527 50  0000 C CNN
F 2 "" H 6250 1700 50  0001 C CNN
F 3 "" H 6250 1700 50  0001 C CNN
	1    6250 1700
	1    0    0    -1  
$EndComp
Wire Wire Line
	6250 1000 6250 950 
Wire Wire Line
	6250 1350 6250 1300
Wire Wire Line
	6250 1700 6250 1650
Wire Wire Line
	6250 1300 6800 1300
Connection ~ 6250 1300
Text Label 6800 1300 2    50   ~ 0
~RESET~
$Comp
L Device:R R8
U 1 1
P 1100 4150
F 0 "R8" V 1307 4150 50  0000 C CNN
F 1 "100R" V 1216 4150 50  0000 C CNN
F 2 "Resistor_SMD:R_0603_1608Metric_Pad1.05x0.95mm_HandSolder" V 1030 4150 50  0001 C CNN
F 3 "~" H 1100 4150 50  0001 C CNN
	1    1100 4150
	0    -1   -1   0   
$EndComp
Wire Wire Line
	1250 4150 1350 4150
Wire Wire Line
	8550 6350 7800 6350
Wire Wire Line
	7800 6050 8550 6050
Wire Wire Line
	8550 5950 7800 5950
Wire Wire Line
	8550 5650 7800 5650
Wire Wire Line
	8550 5550 7800 5550
Wire Wire Line
	8550 5450 7800 5450
Wire Wire Line
	8550 5350 7800 5350
Wire Wire Line
	7800 5250 8550 5250
Wire Wire Line
	8550 5150 7800 5150
Wire Wire Line
	8550 5050 7800 5050
Wire Wire Line
	10400 6350 9650 6350
Wire Wire Line
	10400 6250 9650 6250
Wire Wire Line
	9650 6050 10400 6050
Wire Wire Line
	10400 5950 9650 5950
Wire Wire Line
	10400 5850 9650 5850
Wire Wire Line
	10400 5750 9650 5750
Wire Wire Line
	10400 5650 9650 5650
Wire Wire Line
	10400 5550 9650 5550
Wire Wire Line
	10400 5450 9650 5450
Wire Wire Line
	10400 5350 9650 5350
Wire Wire Line
	9650 5250 10400 5250
Wire Wire Line
	10400 5150 9650 5150
Wire Wire Line
	10400 5050 9650 5050
Wire Wire Line
	9650 4950 10400 4950
Wire Wire Line
	10400 4850 9650 4850
Text Label 7800 6350 0    50   ~ 0
~RESET~
$Comp
L power:+3V3 #PWR0127
U 1 1
P 7250 4350
F 0 "#PWR0127" H 7250 4200 50  0001 C CNN
F 1 "+3V3" H 7265 4523 50  0000 C CNN
F 2 "" H 7250 4350 50  0001 C CNN
F 3 "" H 7250 4350 50  0001 C CNN
	1    7250 4350
	1    0    0    -1  
$EndComp
$Comp
L power:GND #PWR0128
U 1 1
P 7500 6300
F 0 "#PWR0128" H 7500 6050 50  0001 C CNN
F 1 "GND" H 7505 6127 50  0000 C CNN
F 2 "" H 7500 6300 50  0001 C CNN
F 3 "" H 7500 6300 50  0001 C CNN
	1    7500 6300
	1    0    0    -1  
$EndComp
Wire Wire Line
	7250 6250 7250 5750
Wire Wire Line
	7250 6250 8550 6250
Wire Wire Line
	7500 6150 7500 6300
Wire Wire Line
	7500 6150 8550 6150
Text Label 7800 6050 0    50   ~ 0
TMS/PGED4
Text Label 7800 5950 0    50   ~ 0
TCK/PGEC4
Text Label 10400 6350 2    50   ~ 0
UART2_TX
Text Label 10400 6250 2    50   ~ 0
UART2_RX
$Comp
L power:GND #PWR0129
U 1 1
P 10700 6300
F 0 "#PWR0129" H 10700 6050 50  0001 C CNN
F 1 "GND" H 10705 6127 50  0000 C CNN
F 2 "" H 10700 6300 50  0001 C CNN
F 3 "" H 10700 6300 50  0001 C CNN
	1    10700 6300
	1    0    0    -1  
$EndComp
Wire Wire Line
	10700 6150 10700 6300
Wire Wire Line
	9650 6150 10700 6150
Text Label 10400 6050 2    50   ~ 0
TDO
Text Label 10400 5950 2    50   ~ 0
TDI
$Comp
L power:+5V #PWR0130
U 1 1
P 11000 4350
F 0 "#PWR0130" H 11000 4200 50  0001 C CNN
F 1 "+5V" H 11015 4523 50  0000 C CNN
F 2 "" H 11000 4350 50  0001 C CNN
F 3 "" H 11000 4350 50  0001 C CNN
	1    11000 4350
	1    0    0    -1  
$EndComp
Wire Wire Line
	7500 4650 8550 4650
Connection ~ 7500 6150
Text Label 10400 5450 2    50   ~ 0
SDA1
Text Label 10400 5550 2    50   ~ 0
SCL1
Text Label 10400 5350 2    50   ~ 0
UART1_RX
Text Label 10400 5250 2    50   ~ 0
UART1_TX
Wire Wire Line
	7250 5750 8550 5750
Connection ~ 7250 5750
Text Label 7800 5650 0    50   ~ 0
RC2/AN8
Text Label 7800 5550 0    50   ~ 0
RC1/AN7
Text Label 7800 5450 0    50   ~ 0
RC0/AN6
$Comp
L Device:R R9
U 1 1
P 4450 1050
F 0 "R9" V 4243 1050 50  0000 C CNN
F 1 "DNS" V 4334 1050 50  0000 C CNN
F 2 "Resistor_SMD:R_0603_1608Metric_Pad1.05x0.95mm_HandSolder" V 4380 1050 50  0001 C CNN
F 3 "~" H 4450 1050 50  0001 C CNN
	1    4450 1050
	0    1    1    0   
$EndComp
$Comp
L Device:R R10
U 1 1
P 4450 1250
F 0 "R10" V 4243 1250 50  0000 C CNN
F 1 "DNS" V 4334 1250 50  0000 C CNN
F 2 "Resistor_SMD:R_0603_1608Metric_Pad1.05x0.95mm_HandSolder" V 4380 1250 50  0001 C CNN
F 3 "~" H 4450 1250 50  0001 C CNN
	1    4450 1250
	0    1    1    0   
$EndComp
Text Label 3900 1050 0    50   ~ 0
USBDM
Text Label 3900 1250 0    50   ~ 0
USBDP
Wire Wire Line
	4300 1050 3900 1050
Wire Wire Line
	4300 1250 3900 1250
Wire Wire Line
	4600 1050 5050 1050
Wire Wire Line
	4600 1250 5050 1250
Text Label 5050 1250 2    50   ~ 0
RB10
Text Label 5050 1050 2    50   ~ 0
RB11
Text Notes 4200 800  0    50   ~ 0
If USB not used,\ncan place resistors\nto get to the pins
Text Label 7800 5850 0    50   ~ 0
BTN_USER
Text Label 10400 5850 2    50   ~ 0
LED_USER
Text Label 10400 5750 2    50   ~ 0
RC3/AN12
Text Label 7800 4950 0    50   ~ 0
RA1/AN1
Text Label 7800 4850 0    50   ~ 0
RA0/AN0
Text Label 10400 5650 2    50   ~ 0
RB15/AN9
Text Label 10400 5150 2    50   ~ 0
SCK1
Text Label 10400 5050 2    50   ~ 0
SDO1
Text Label 10400 4850 2    50   ~ 0
RB7
Text Label 10400 4950 2    50   ~ 0
SDI1
Text Label 7800 5350 0    50   ~ 0
RB3/AN5
Text Label 7800 5250 0    50   ~ 0
RB2/AN4
Text Label 7800 5150 0    50   ~ 0
RB1/AN3
Text Label 7800 5050 0    50   ~ 0
RB0/AN2
Wire Wire Line
	7500 4650 7500 4750
Wire Wire Line
	8550 4950 7800 4950
Wire Wire Line
	8550 4850 7800 4850
Wire Wire Line
	8550 4450 7250 4450
Connection ~ 7250 4450
Wire Wire Line
	7250 4450 7250 4350
Wire Wire Line
	8550 4550 7250 4550
Connection ~ 7250 4550
Wire Wire Line
	7250 4550 7250 4450
Wire Wire Line
	7250 4550 7250 5750
Wire Wire Line
	8550 4750 7500 4750
Connection ~ 7500 4750
Wire Wire Line
	9650 4450 11000 4450
Wire Wire Line
	11000 4350 11000 4450
Text Label 10400 4650 2    50   ~ 0
RB11
Wire Wire Line
	9650 4650 10400 4650
Wire Wire Line
	9650 4750 10400 4750
Text Label 10400 4750 2    50   ~ 0
RB10
Wire Wire Line
	7500 4750 7500 6150
Wire Wire Line
	8550 5850 7800 5850
Wire Wire Line
	9650 4550 10700 4550
Wire Wire Line
	10700 4550 10700 6150
Connection ~ 10700 6150
Wire Wire Line
	2150 2700 2050 2700
Wire Wire Line
	2050 2700 2050 3150
Wire Wire Line
	2050 3150 2650 3150
Connection ~ 2650 3150
Wire Wire Line
	2650 3150 2650 3100
$Comp
L Mechanical:MountingHole H1
U 1 1
P 3850 2150
F 0 "H1" H 3950 2196 50  0000 L CNN
F 1 "MB_0.5" H 3950 2105 50  0000 L CNN
F 2 "KiCAD library:MouseBiteHole_0.5mm" H 3850 2150 50  0001 C CNN
F 3 "~" H 3850 2150 50  0001 C CNN
	1    3850 2150
	1    0    0    -1  
$EndComp
$Comp
L Mechanical:MountingHole H3
U 1 1
P 3850 2550
F 0 "H3" H 3950 2596 50  0000 L CNN
F 1 "MB_0.5" H 3950 2505 50  0000 L CNN
F 2 "KiCAD library:MouseBiteHole_0.5mm" H 3850 2550 50  0001 C CNN
F 3 "~" H 3850 2550 50  0001 C CNN
	1    3850 2550
	1    0    0    -1  
$EndComp
$Comp
L Mechanical:MountingHole H5
U 1 1
P 4350 2350
F 0 "H5" H 4450 2396 50  0000 L CNN
F 1 "MB_0.5" H 4450 2305 50  0000 L CNN
F 2 "KiCAD library:MouseBiteHole_0.5mm" H 4350 2350 50  0001 C CNN
F 3 "~" H 4350 2350 50  0001 C CNN
	1    4350 2350
	1    0    0    -1  
$EndComp
$Comp
L Mechanical:MountingHole H2
U 1 1
P 3850 2350
F 0 "H2" H 3950 2396 50  0000 L CNN
F 1 "MB_0.5" H 3950 2305 50  0000 L CNN
F 2 "KiCAD library:MouseBiteHole_0.5mm" H 3850 2350 50  0001 C CNN
F 3 "~" H 3850 2350 50  0001 C CNN
	1    3850 2350
	1    0    0    -1  
$EndComp
$Comp
L Mechanical:MountingHole H4
U 1 1
P 4350 2150
F 0 "H4" H 4450 2196 50  0000 L CNN
F 1 "MB_0.5" H 4450 2105 50  0000 L CNN
F 2 "KiCAD library:MouseBiteHole_0.5mm" H 4350 2150 50  0001 C CNN
F 3 "~" H 4350 2150 50  0001 C CNN
	1    4350 2150
	1    0    0    -1  
$EndComp
$Comp
L Mechanical:MountingHole H6
U 1 1
P 4350 2550
F 0 "H6" H 4450 2596 50  0000 L CNN
F 1 "MB_0.5" H 4450 2505 50  0000 L CNN
F 2 "KiCAD library:MouseBiteHole_0.5mm" H 4350 2550 50  0001 C CNN
F 3 "~" H 4350 2550 50  0001 C CNN
	1    4350 2550
	1    0    0    -1  
$EndComp
Wire Notes Line
	2400 3800 2400 5800
Wire Notes Line
	2400 5800 500  5800
Wire Notes Line
	500  5800 500  3800
Wire Notes Line
	500  3800 2400 3800
Text Notes 550  5700 0    50   ~ 0
User interface\nsection
Wire Notes Line
	2600 3800 2600 6100
Wire Notes Line
	2600 6100 6800 6100
Wire Notes Line
	6800 6100 6800 3800
Wire Notes Line
	6800 3800 2600 3800
Text Notes 5300 5900 0    50   ~ 0
Power section\nPower from USB or external PS
Wire Notes Line
	7050 550  10900 550 
Wire Notes Line
	10900 550  10900 4050
Wire Notes Line
	10900 4050 7050 4050
Wire Notes Line
	7050 4050 7050 550 
Text Notes 7100 1000 0    50   ~ 0
MCU section\nSupports all TQFP-44 in MX1xx/MX2xx,\nexcept the lowest flash ones\n(ICSP pins unavailable on breakaway,\ncan use other pins though)
Text Notes 9600 800  0    50   ~ 0
Note, Pin 40 not on symbol,\nbut is VDD
Wire Notes Line
	6950 550  6950 2050
Wire Notes Line
	6950 2050 5950 2050
Wire Notes Line
	5950 2050 5950 550 
Wire Notes Line
	5950 550  6950 550 
Text Notes 6100 700  0    50   ~ 0
Reset RC
Wire Notes Line
	500  500  5350 500 
Wire Notes Line
	500  3550 500  500 
Text Notes 550  3500 0    50   ~ 0
USB section with \nESD protection for PC
Wire Notes Line
	3700 2800 5300 2800
Wire Notes Line
	5300 2800 5300 1650
Wire Notes Line
	5300 1650 3700 1650
Wire Notes Line
	3700 1650 3700 2800
Text Notes 3900 1950 0    50   ~ 0
"Mousebite" holes\nScore with knife through holes\nand break programming header
Wire Notes Line
	7050 4100 11150 4100
Wire Notes Line
	11150 4100 11150 6500
Wire Notes Line
	11150 6500 7050 6500
Wire Notes Line
	7050 6500 7050 4100
$Comp
L KiCAD_library_symbols:LOGO MARK1
U 1 1
P 850 6150
F 0 "MARK1" H 978 6196 50  0000 L CNN
F 1 "LOGO" H 978 6105 50  0000 L CNN
F 2 "KiCAD library:FOX_LOGO_MASK" H 850 6150 50  0001 C CNN
F 3 "" H 850 6150 50  0001 C CNN
	1    850  6150
	1    0    0    -1  
$EndComp
Wire Notes Line
	500  5850 2400 5850
Wire Notes Line
	2400 5850 2400 6450
Wire Notes Line
	2400 6450 500  6450
Wire Notes Line
	500  6450 500  5850
$Comp
L Graphic:Logo_Open_Hardware_Small MARK2
U 1 1
P 2000 6150
F 0 "MARK2" H 2000 6425 50  0001 C CNN
F 1 "Logo_Open_Hardware_Small" H 2000 5925 50  0001 C CNN
F 2 "Symbol:OSHW-Logo_5.7x6mm_SilkScreen" H 2000 6150 50  0001 C CNN
F 3 "~" H 2000 6150 50  0001 C CNN
	1    2000 6150
	1    0    0    -1  
$EndComp
Wire Wire Line
	4650 7600 4650 7650
Wire Wire Line
	4650 7650 4900 7650
Wire Wire Line
	4900 7250 4900 7650
Wire Wire Line
	5000 7250 5000 7500
Wire Wire Line
	4300 4650 4700 4650
Wire Wire Line
	5000 6250 5200 6250
Wire Wire Line
	5200 6250 5200 6350
Wire Wire Line
	5000 6250 5000 6750
Wire Wire Line
	5100 4650 5600 4650
Wire Wire Line
	5100 5150 5600 5150
$Comp
L Mechanical:MountingHole H8
U 1 1
P 4850 2350
F 0 "H8" H 4950 2396 50  0000 L CNN
F 1 "MB_0.5" H 4950 2305 50  0000 L CNN
F 2 "KiCAD library:MouseBiteHole_0.5mm" H 4850 2350 50  0001 C CNN
F 3 "~" H 4850 2350 50  0001 C CNN
	1    4850 2350
	1    0    0    -1  
$EndComp
$Comp
L Mechanical:MountingHole H7
U 1 1
P 4850 2150
F 0 "H7" H 4950 2196 50  0000 L CNN
F 1 "MB_0.5" H 4950 2105 50  0000 L CNN
F 2 "KiCAD library:MouseBiteHole_0.5mm" H 4850 2150 50  0001 C CNN
F 3 "~" H 4850 2150 50  0001 C CNN
	1    4850 2150
	1    0    0    -1  
$EndComp
$Comp
L Mechanical:MountingHole H9
U 1 1
P 4850 2550
F 0 "H9" H 4950 2596 50  0000 L CNN
F 1 "MB_0.5" H 4950 2505 50  0000 L CNN
F 2 "KiCAD library:MouseBiteHole_0.5mm" H 4850 2550 50  0001 C CNN
F 3 "~" H 4850 2550 50  0001 C CNN
	1    4850 2550
	1    0    0    -1  
$EndComp
Wire Notes Line
	3650 3550 3650 1600
Wire Notes Line
	3650 1600 5350 1600
Wire Notes Line
	500  3550 3650 3550
Wire Notes Line
	5350 1600 5350 500 
Text Notes 550  5950 0    50   ~ 0
Fox logo and OSHW logo
Wire Notes Line
	3700 2900 3700 3550
Wire Notes Line
	3700 3550 5300 3550
Wire Notes Line
	5300 3550 5300 2900
Wire Notes Line
	5300 2900 3700 2900
$Comp
L Mechanical:Fiducial FID1
U 1 1
P 3850 3200
F 0 "FID1" H 3935 3246 50  0000 L CNN
F 1 "Fiducial" H 3935 3155 50  0000 L CNN
F 2 "Fiducial:Fiducial_0.5mm_Mask1mm" H 3850 3200 50  0001 C CNN
F 3 "~" H 3850 3200 50  0001 C CNN
	1    3850 3200
	1    0    0    -1  
$EndComp
$Comp
L Mechanical:Fiducial FID2
U 1 1
P 4350 3200
F 0 "FID2" H 4435 3246 50  0000 L CNN
F 1 "Fiducial" H 4435 3155 50  0000 L CNN
F 2 "Fiducial:Fiducial_0.5mm_Mask1mm" H 4350 3200 50  0001 C CNN
F 3 "~" H 4350 3200 50  0001 C CNN
	1    4350 3200
	1    0    0    -1  
$EndComp
$Comp
L Mechanical:Fiducial FID3
U 1 1
P 4850 3200
F 0 "FID3" H 4935 3246 50  0000 L CNN
F 1 "Fiducial" H 4935 3155 50  0000 L CNN
F 2 "Fiducial:Fiducial_0.5mm_Mask1mm" H 4850 3200 50  0001 C CNN
F 3 "~" H 4850 3200 50  0001 C CNN
	1    4850 3200
	1    0    0    -1  
$EndComp
Text Notes 3800 3000 0    50   ~ 0
Fiducial markers for pick&place
$EndSCHEMATC
